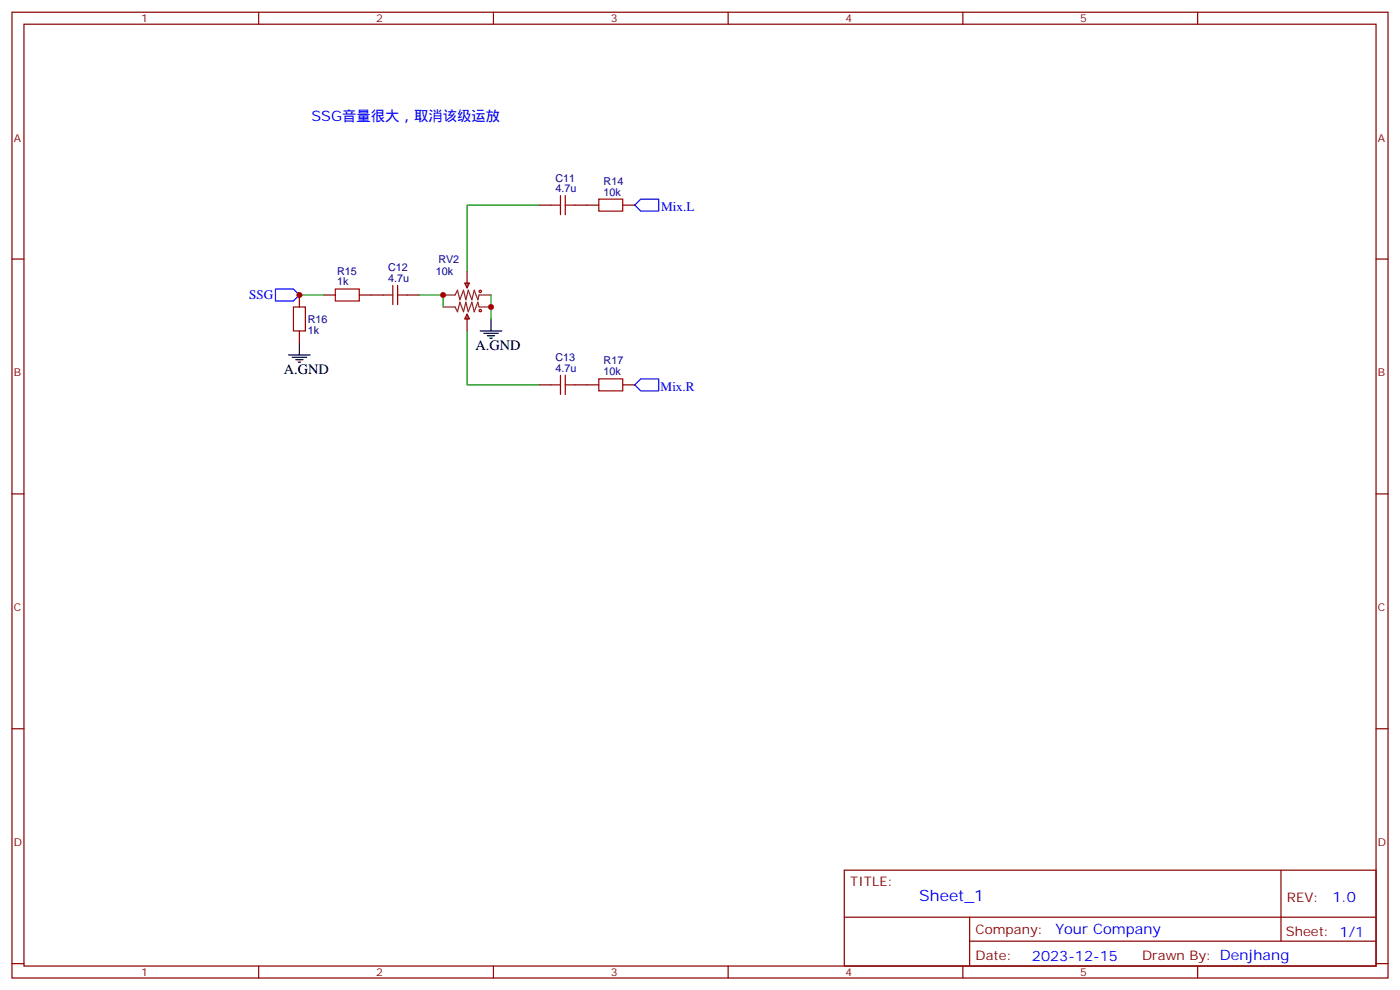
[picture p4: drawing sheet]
<svg xmlns="http://www.w3.org/2000/svg" width="412mm" height="291mm" viewBox="0 0 412 291" stroke-linecap="round" stroke-linejoin="round" font-family="sans-serif">
<g fill="none" stroke="#870000" stroke-width=".35">
<path d="M3.5 3.6h405.4v284.3h-405.4zM7.1 7.1h398.2v277.3h-398.2zM76.2 3.6v3.5M145.3 3.6v3.5M214.5 3.6v3.5M283.6 3.6v3.5M352.8 3.6v3.5M3.5 76.3h3.6M137.6 79.8v4.9M158.7 60.4h3.6M169.3 60.4h7.1M183.4 60.4h3.6"/>
<path d="M405.3 76.3h3.6M88.2 86.9v3.5M88.2 97.4v3.6M95.2 86.9h3.6M105.8 86.9h7.1M119.9 86.9h3.6M136.9 83.3h1.4l-.7 1.4zM137.6 92.5l.7 1.4h-1.4zM137.6 92.5v4.9M158.7 113.3h3.6M169.3 113.3h7.1M183.4 113.3h3.6"/>
<path d="M3.5 145.4h3.6M405.3 145.4h3.6M3.5 214.6h3.6M405.3 214.6h3.6M248.7 256.2h156.6v28.2h-156.6zM377.3 256.2v20.9M248.7 270h156.5M285.6 277.1h119.6M285.6 270v14.1M3.5 283.7h3.6M76.2 284.4v3.5M145.3 284.4v3.5"/>
<path d="M214.5 284.4v3.5M283.6 284.4v3.5M352.8 284.4v3.5M405.3 283.7h3.6"/>
</g>
<g fill="none" stroke="#a10000" stroke-width=".35">
<path d="M165.1 57.6v5.6M166.5 57.6v5.6M176.4 58.6h7v3.6h-7zM162.3 60.4h2.8M166.5 60.4h2.8M86.4 90.4h3.6v7h-3.6zM98.8 85.1h7v3.5h-7zM112.9 86.9h2.8M115.7 84v5.7M117.1 86.9h2.8M117.1 84v5.7M162.3 113.3h2.8"/>
<path d="M165.1 110.5v5.6M166.5 110.5v5.6M166.5 113.3h2.8M176.4 111.5h7v3.6h-7z"/>
<circle cx="141.5" cy="91.4" r=".35"/>
<circle cx="141.5" cy="85.8" r=".35"/>
</g>
<path d="M130.5 86.9h3.6l.7-1.5 .7 2.9 1-2.9 .7 2.9 .7-2.9 1.1 2.9 .7-2.9 1.1 2.9 .3-1.4h3.5M130.5 90.4h3.6l.7 1.4 .7-2.8 1 2.8 .7-2.8 .7 2.8 1.1-2.8 .7 2.8 1.1-2.8 .3 1.4h3.5" fill="none" stroke="#8c2424" stroke-width=".35"/>
<path d="M141.5 97.4h6.3M142.5 98.1h4.3M143.6 98.8h2.1M144.3 99.6h.7M144.6 93.9v3.5M85 104.5h6.4M86.1 105.2h4.2M87.1 105.9h2.2M87.8 106.6h.7M88.2 101v3.5" fill="none" stroke="#000" stroke-width=".35"/>
<path d="M158.7 60.4h-21.1v19.4M88.2 86.9h7M123.5 86.9h7v3.5M137.6 97.4v15.9h21.1M144.6 86.9v7" fill="none" stroke="#008700" stroke-width=".35"/>
<path d="M188.7 58.6h5.3v3.6h-5.3l-1.7-1.8zM81.1 85.1h5.3l1.8 1.8-1.8 1.7h-5.3zM188.7 111.5h5.3v3.6h-5.3l-1.7-1.8z" fill="none" stroke="#00f" stroke-width=".35"/>
<g fill="#c00">
<circle cx="144.6" cy="90.4" r=".88"/>
<circle cx="130.5" cy="86.9" r=".88"/>
<circle cx="88.2" cy="86.9" r=".88"/>
</g>
<text font-size="4.6" fill="#00f" x="270.8" y="265.2">Sheet_1</text>
<g font-size="4.2" fill="#00f">
<text x="91.7" y="35.7">SSG音量很大，取消该级运放</text>
<text x="392.5" y="265.4">1.0</text>
<text x="310.9" y="275">Your Company</text>
<text x="304" y="282.8">2023-12-15</text>
</g>
<g font-size="4.2">
<text x="140.1" y="103.1">A.GND</text>
<text x="83.6" y="110.1">A.GND</text>
</g>
<g font-size="3.9" fill="#00f">
<text x="194.8" y="62.2">Mix.L</text>
<text x="73.4" y="88.1">SSG</text>
<text x="194.6" y="115.1">Mix.R</text>
</g>
<g font-size="3.9" fill="#800">
<text x="250.5" y="260.8">TITLE:</text>
<text x="379.1" y="265.4">REV:</text>
<text x="287.4" y="275">Company:</text>
<text x="378.7" y="275.6">Sheet: 1/1</text>
<text x="287.4" y="282.6">Date:</text>
<text x="336.4" y="282.7">Drawn By: Denjhang</text>
</g>
<g font-size="3.2" fill="#800">
<text x="41.6" y="6.6">1</text>
<text x="110.8" y="6.6">2</text>
<text x="179.9" y="6.6">3</text>
<text x="249.1" y="6.6">4</text>
<text x="318.2" y="6.6">5</text>
<text x="4.1" y="41.7">A</text>
<text x="405.9" y="41.7">A</text>
<text x="4.1" y="110.8">B</text>
<text x="405.9" y="110.8">B</text>
<text x="4.1" y="180">C</text>
<text x="405.9" y="180">C</text>
<text x="4.1" y="249.1">D</text>
<text x="405.9" y="249.1">D</text>
<text x="41.6" y="287.4">1</text>
<text x="110.8" y="287.4">2</text>
<text x="179.9" y="287.4">3</text>
<text x="249.1" y="287.4">4</text>
<text x="318.2" y="287.4">5</text>
</g>
<g font-size="3.2" fill="#000080">
<text x="163.6" y="53.5">C11</text>
<text x="163.6" y="56.5">4.7u</text>
<text x="177.8" y="57.6">10k</text>
<text x="177.8" y="54.3">R14</text>
<text x="129.1" y="77.4">RV2</text>
<text x="99.3" y="80.9">R15</text>
<text x="114.3" y="83">4.7u</text>
<text x="114.3" y="79.9">C12</text>
<text x="128.4" y="80.9">10k</text>
<text x="99.3" y="84">1k</text>
<text x="90.7" y="95.1">R16</text>
<text x="90.7" y="98.2">1k</text>
<text x="163.6" y="106.4">C13</text>
<text x="177.8" y="107.3">R17</text>
<text x="163.6" y="109.4">4.7u</text>
<text x="177.8" y="110.5">10k</text>
</g>
</svg>
